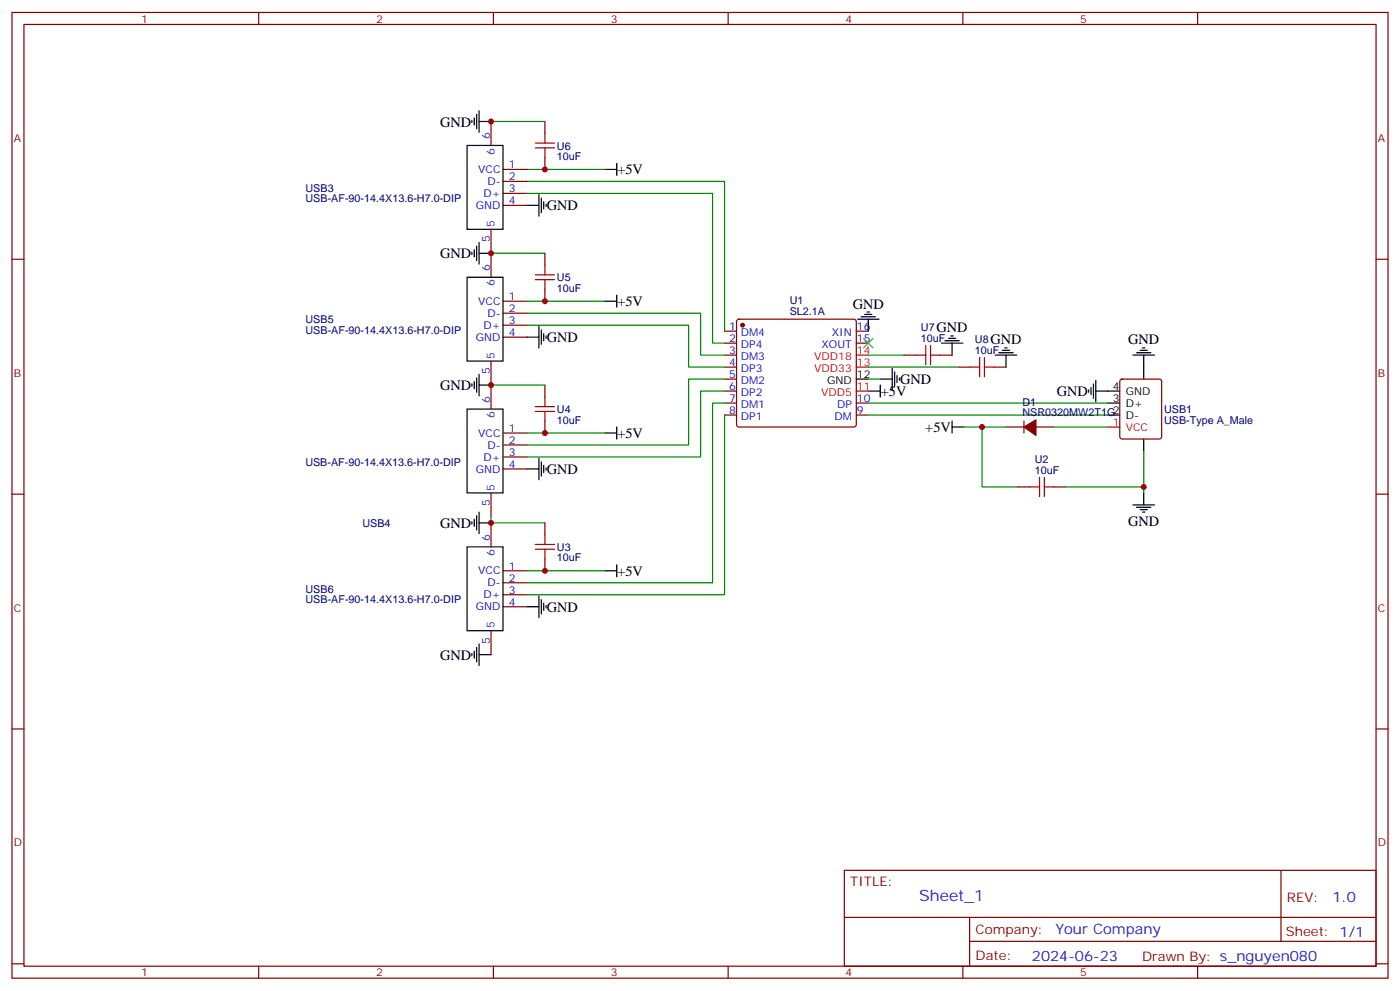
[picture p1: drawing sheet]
<svg xmlns="http://www.w3.org/2000/svg" width="412mm" height="292mm" viewBox="0 0 412 292" stroke-linecap="round" stroke-linejoin="round" font-family="sans-serif">
<g fill="none" stroke="#870000" stroke-width=".35">
<path d="M3.5 3.7h405.4v284.3h-405.4zM7.1 7.2h398.2v277.3h-398.2zM76.2 3.7v3.5M145.3 3.7v3.5M214.5 3.7v3.5M283.6 3.7v3.5M352.8 3.7v3.5M144.6 35.8v7M160.5 35.8v3.5M148.2 49.9h7M148.2 53.4h7M148.2 56.9h7"/>
<path d="M160.5 46.4v3.5M3.5 76.3h3.6M144.6 67.5v14.1M148.2 60.5h7M160.5 74.6v3.5M405.3 76.3h3.6M148.2 88.7h7M148.2 92.2h7M148.2 95.7h7M148.2 99.3h7M160.5 85.2v3.5M213.4 97.5h3.6"/>
<path d="M217.2 94.2l.5-.2h33.8l.5 .2 .2 .5v30.3l-.2 .5-.5 .2h-33.8l-.5-.2-.2-.5v-30.3zM252.2 97.5h3.6M144.6 106.3v14.1M160.5 113.4v3.5M213.4 101h3.6M213.4 104.6h3.6M213.4 108.1h3.6M213.4 111.6h3.6M213.4 115.1h3.6M213.4 118.7h3.6M252.2 101h3.6M252.2 118.7h3.6"/>
<path d="M266.3 104.6h3.6M276.9 104.6h3.6M282.2 108.1h3.6M292.8 108.1h3.5M330.1 111.8l.5-.2h10.9l.5 .2 .2 .5v16.3l-.2 .5-.5 .2h-10.9l-.5-.3-.3-.4v-16.3zM148.2 127.5h7M148.2 131h7M148.2 134.5h7M148.2 138.1h7M160.5 124v3.5M213.4 122.2h3.6M252.2 122.2h3.6"/>
<path d="M296.3 125.7h5.3M301.6 124v3.5M305.2 125.7h5.2M3.5 145.5h3.6M144.6 145.1v7.1M144.6 154v7M160.5 154v3.5M299.9 143.4h3.5M310.4 143.4h3.6M405.3 145.5h3.6M148.2 168.1h7M148.2 171.6h7"/>
<path d="M148.2 175.1h7M148.2 178.6h7M160.5 164.5v3.6M144.6 185.7v7.1M3.5 214.6h3.6M405.3 214.6h3.6M248.7 256.3h156.6v28.2h-156.6zM377.3 256.3v20.9M248.7 270.1h156.5M285.6 277.2h119.6M285.6 270.1v14.1M3.5 283.8h3.6"/>
<path d="M76.2 284.5v3.5M145.3 284.5v3.5M214.5 284.5v3.5M283.6 284.5v3.5M352.8 284.5v3.5M405.3 283.8h3.6"/>
</g>
<g fill="none" stroke="#000" stroke-width=".35">
<path d="M139 35.4v.7M139.7 34.7v2.1M140.4 33.7v4.2M141.1 32.6v6.3M141.1 35.8h3.5M137.6 42.8h10.6v24.7h-10.6zM158.7 57.3v6.3M159.5 58.3v4.3M160.2 59.4v2.1M178.2 49.9h3.5M181.7 48.1v3.5M139 74.2v.7"/>
<path d="M139.7 73.5v2.1M140.4 72.5v4.2M141.1 74.6h3.5M141.1 71.4v6.4M155.2 60.5h3.5M160.9 60.1v.7M137.6 81.6h10.6v24.7h-10.6zM155.2 99.3h3.5M158.7 96.1v6.3M159.5 97.2v4.2M160.2 98.2v2.1M160.9 98.9v.7"/>
<path d="M178.2 88.7h3.5M181.7 86.9v3.6M252.6 94h6.3M253.6 93.3h4.3M254.7 92.6h2.1M255.4 91.9h.7M255.8 94v3.5M279.4 99.6h2.1M280.1 98.9h.7M139 113v.7M139.7 112.3v2.1M140.4 111.3v4.2"/>
<path d="M141.1 110.2v6.4M141.1 113.4h3.5M252.2 111.6h3.6M255.8 115.1h3.5M259.3 111.6h3.5M259.3 113.4v3.5M262.8 108.4v6.4M263.5 109.5v4.2M264.2 110.6v2.1M264.9 111.3v.7M277.3 101h6.3M278.3 100.3h4.3"/>
<path d="M280.5 101v3.6M293.2 104.6h6.3M294.2 103.9h4.2M295.3 103.2h2.1M296 102.4h.7M296.3 104.6v3.5M320.7 114.8v.7M321.4 114.1v2.1M322.1 113v4.3M322.8 115.1h7M322.8 112v6.3M326.3 118.7h3.5"/>
<path d="M333.7 104.6h6.4M334.8 103.9h4.2M335.8 103.2h2.2M336.5 102.4h.8M336.9 104.6v7M137.6 120.4h10.6v24.7h-10.6zM155.2 138.1h3.5M158.7 134.9v6.4M159.5 136v4.2M160.2 137v2.1M160.9 137.7v.7M178.2 127.5h3.5"/>
<path d="M181.7 125.7v3.6M280.5 125.7h3.5M280.5 124v3.5M326.3 122.2h3.5M336.9 129.3v3.5M139 153.6v.7M139.7 152.9v2.1M140.4 151.8v4.3M141.1 150.8v6.3M141.1 154h3.5M333.7 148.7h6.4M334.8 149.4h4.2"/>
<path d="M335.8 150.1h2.2M336.5 150.8h.8M336.9 145.1v3.6M137.6 161h10.6v24.7h-10.6zM155.2 178.6h3.5M158.7 175.5v6.3M159.5 176.5v4.3M160.2 177.6v2.1M160.9 178.3v.7M178.2 168.1h3.5M181.7 166.3v3.5M139 192.4v.7"/>
<path d="M139.7 191.7v2.1M140.4 190.6v4.3M141.1 189.6v6.3M141.1 192.8h3.5"/>
</g>
<g fill="#870000" stroke="#870000" stroke-width=".35">
<path d="M301.6 125.7l3.6-2.1v4.6z"/>
<circle cx="218.7" cy="95.7" r=".53"/>
</g>
<path d="M252.2 115.1h3.6M252.2 108.1h3.6M252.2 104.6h3.6M326.3 125.7h3.5" fill="none" stroke="#f00" stroke-width=".35"/>
<g fill="none" stroke="#008700" stroke-width=".35">
<path d="M144.6 35.8h15.9M155.2 53.4h58.2v44.1M155.2 56.9h54.7v44.1h3.5M155.2 49.9h23M144.6 74.6h15.9M155.2 92.2h51.2v12.4h7M155.2 95.7h47.6v12.4h10.6M155.2 88.7h23M144.6 113.4h15.9M213.4 111.6h-10.6v19.4h-47.6M213.4 115.1h-7v19.4h-51.2M213.4 118.7h-3.5v52.9h-54.7"/>
<path d="M255.8 111.6h3.5M255.8 118.7h70.5M255.8 108.1h26.4M255.8 104.6h10.5M155.2 127.5h23M213.4 122.2v52.9h-58.2M255.8 122.2h70.5M284 125.7h12.3M289.3 125.7v17.7h10.6M310.4 125.7h15.9M336.9 132.8v12.3M144.6 152.2v1.8h15.9"/>
<path d="M314 143.4h22.9M155.2 168.1h23"/>
</g>
<g fill="none" stroke="#a10000" stroke-width=".35">
<path d="M160.5 39.3v2.8M157.7 42.1h5.6M157.7 43.5h5.6M160.5 43.5v2.9M160.5 78.1v2.8M157.7 80.9h5.6M157.7 82.3h5.6M160.5 82.3v2.9M157.7 119.7h5.6M160.5 116.9v2.8M269.9 104.6h2.8M272.7 101.7v5.7"/>
<path d="M274.1 104.6h2.8M274.1 101.7v5.7M285.8 108.1h2.8M288.6 105.3v5.6M290 108.1h2.8M290 105.3v5.6M157.7 121.1h5.6M160.5 121.1v2.9M160.5 157.5v2.8M303.4 143.4h2.8M306.2 140.5v5.7M307.6 143.4h2.8"/>
<path d="M307.6 140.5v5.7M157.7 160.3h5.6M157.7 161.7h5.6M160.5 161.7v2.8"/>
</g>
<path d="M254.4 99.6l2.8 2.8M257.2 99.6l-2.8 2.8" fill="none" stroke="#3c3" stroke-width=".35"/>
<g fill="#c00">
<circle cx="144.6" cy="74.6" r=".88"/>
<circle cx="144.6" cy="113.4" r=".88"/>
<circle cx="144.6" cy="154" r=".88"/>
<circle cx="289.3" cy="125.7" r=".88"/>
<circle cx="336.9" cy="143.4" r=".88"/>
<circle cx="160.5" cy="168.1" r=".88"/>
<circle cx="160.5" cy="127.5" r=".88"/>
<circle cx="160.5" cy="88.7" r=".88"/>
<circle cx="160.5" cy="49.9" r=".88"/>
<circle cx="144.6" cy="35.8" r=".88"/>
</g>
<text font-size="4.6" fill="#00f" x="270.8" y="265.3">Sheet_1</text>
<g font-size="4.2">
<text x="129.6" y="37.3">GND</text>
<text x="181.9" y="51.4">+5V</text>
<text x="161" y="61.9">GND</text>
<text x="129.6" y="76.1">GND</text>
<text x="181.9" y="90.2">+5V</text>
<text x="251.2" y="90.8">GND</text>
<text x="161" y="100.8">GND</text>
<text x="275.9" y="97.9">GND</text>
<text x="291.7" y="101.4">GND</text>
<text x="332.3" y="101.4">GND</text>
<text x="265.1" y="113.1">GND</text>
<text x="129.6" y="114.9">GND</text>
<text x="259.5" y="116.6">+5V</text>
<text x="311.3" y="116.6">GND</text>
<text x="181.9" y="129">+5V</text>
<text x="272.6" y="127.1">+5V</text>
<text x="161" y="139.6">GND</text>
<text x="129.6" y="155.4">GND</text>
<text x="332.3" y="154.8">GND</text>
<text x="181.9" y="169.5">+5V</text>
<text x="161" y="180.1">GND</text>
<text x="129.6" y="194.2">GND</text>
</g>
<g font-size="4.2" fill="#00f">
<text x="392.5" y="265.5">1.0</text>
<text x="310.9" y="275.1">Your Company</text>
<text x="304" y="282.9">2024-06-23</text>
</g>
<g font-size="3.9" fill="#800">
<text x="250.5" y="260.8">TITLE:</text>
<text x="379.1" y="265.5">REV:</text>
<text x="287.4" y="275">Company:</text>
<text x="378.7" y="275.7">Sheet: 1/1</text>
<text x="287.4" y="282.7">Date:</text>
<text x="336.4" y="282.8">Drawn By: s_nguyen080</text>
</g>
<g font-size="3.2" fill="#800">
<text x="41.6" y="6.7">1</text>
<text x="110.8" y="6.7">2</text>
<text x="179.9" y="6.7">3</text>
<text x="249.1" y="6.7">4</text>
<text x="318.2" y="6.7">5</text>
<text x="4.1" y="41.8">A</text>
<text x="405.9" y="41.8">A</text>
<text x="4.1" y="110.9">B</text>
<text x="405.9" y="110.9">B</text>
<text x="4.1" y="180.1">C</text>
<text x="405.9" y="180.1">C</text>
<text x="4.1" y="249.2">D</text>
<text x="405.9" y="249.2">D</text>
<text x="41.6" y="287.5">1</text>
<text x="110.8" y="287.5">2</text>
<text x="179.9" y="287.5">3</text>
<text x="249.1" y="287.5">4</text>
<text x="318.2" y="287.5">5</text>
</g>
<g font-size="3.2" fill="#00f">
<text x="144.3" y="41.1" transform="rotate(-90 144.3 41.1)">6</text>
<text x="145.7" y="45.5" transform="rotate(-90 145.7 45.5)">6</text>
<text x="140.9" y="50.9">VCC</text>
<text x="149.9" y="49.5">1</text>
<text x="149.9" y="53.1">2</text>
<text x="142.4" y="58">D+</text>
<text x="143.6" y="54.5">D-</text>
<text x="149.9" y="56.6">3</text>
<text x="140.2" y="61.5">GND</text>
<text x="149.9" y="60.1">4</text>
<text x="144.3" y="71.3" transform="rotate(-90 144.3 71.3)">5</text>
<text x="145.7" y="66.8" transform="rotate(-90 145.7 66.8)">5</text>
<text x="144.3" y="79.9" transform="rotate(-90 144.3 79.9)">6</text>
<text x="140.9" y="89.7">VCC</text>
<text x="145.7" y="84.4" transform="rotate(-90 145.7 84.4)">6</text>
<text x="149.9" y="88.3">1</text>
<text x="143.6" y="93.3">D-</text>
<text x="149.9" y="91.9">2</text>
<text x="149.9" y="95.4">3</text>
<text x="140.2" y="100.3">GND</text>
<text x="142.4" y="96.8">D+</text>
<text x="149.9" y="98.9">4</text>
<text x="214.8" y="97.2">1</text>
<text x="214.8" y="100.7">2</text>
<text x="218.3" y="98.9">DM4</text>
<text x="245" y="98.9">XIN</text>
<text x="252.4" y="100.7">15</text>
<text x="252.4" y="97.2">16</text>
<text x="145.7" y="105.6" transform="rotate(-90 145.7 105.6)">5</text>
<text x="214.8" y="104.2">3</text>
<text x="214.8" y="107.7">4</text>
<text x="218.3" y="102.4">DP4</text>
<text x="218.3" y="106">DM3</text>
<text x="242" y="102.4">XOUT</text>
<text x="144.3" y="110.1" transform="rotate(-90 144.3 110.1)">5</text>
<text x="214.8" y="111.3">5</text>
<text x="218.3" y="109.5">DP3</text>
<text x="218.3" y="113">DM2</text>
<text x="144.3" y="118.7" transform="rotate(-90 144.3 118.7)">6</text>
<text x="214.8" y="114.8">6</text>
<text x="214.8" y="118.3">7</text>
<text x="218.3" y="116.6">DP2</text>
<text x="252.4" y="118.3">10</text>
<text x="145.7" y="123.2" transform="rotate(-90 145.7 123.2)">6</text>
<text x="214.8" y="121.8">8</text>
<text x="218.3" y="120.1">DM1</text>
<text x="218.3" y="123.6">DP1</text>
<text x="245.8" y="123.6">DM</text>
<text x="246.6" y="120.1">DP</text>
<text x="252.4" y="121.8">9</text>
<text x="140.9" y="128.6">VCC</text>
<text x="149.9" y="127.1">1</text>
<text x="149.9" y="130.7">2</text>
<text x="142.4" y="135.6">D+</text>
<text x="143.6" y="132.1">D-</text>
<text x="149.9" y="134.2">3</text>
<text x="149.9" y="137.7">4</text>
<text x="140.2" y="139.1">GND</text>
<text x="144.3" y="148.9" transform="rotate(-90 144.3 148.9)">5</text>
<text x="145.7" y="144.4" transform="rotate(-90 145.7 144.4)">5</text>
<text x="144.3" y="159.2" transform="rotate(-90 144.3 159.2)">6</text>
<text x="145.7" y="163.7" transform="rotate(-90 145.7 163.7)">6</text>
<text x="149.9" y="167.7">1</text>
<text x="140.9" y="169.1">VCC</text>
<text x="143.6" y="172.6">D-</text>
<text x="149.9" y="171.2">2</text>
<text x="140.2" y="179.7">GND</text>
<text x="142.4" y="176.2">D+</text>
<text x="149.9" y="174.8">3</text>
<text x="149.9" y="178.3">4</text>
<text x="145.7" y="185" transform="rotate(-90 145.7 185)">5</text>
<text x="144.3" y="189.5" transform="rotate(-90 144.3 189.5)">5</text>
</g>
<g font-size="3.2" fill="#000080">
<text x="164" y="47.1">10uF</text>
<text x="164" y="44">U6</text>
<text x="90" y="59.5">USB-AF-90-14.4X13.6-H7.0-DIP</text>
<text x="90" y="56.4">USB3</text>
<text x="164" y="82.8">U5</text>
<text x="164" y="85.9">10uF</text>
<text x="232.6" y="89.5">U1</text>
<text x="90" y="95.2">USB5</text>
<text x="232.6" y="92.7">SL2.1A</text>
<text x="90" y="98.3">USB-AF-90-14.4X13.6-H7.0-DIP</text>
<text x="271.3" y="100.7">10uF</text>
<text x="271.3" y="97.5">U7</text>
<text x="287.2" y="101">U8</text>
<text x="287.2" y="104.2">10uF</text>
<text x="301.2" y="119.5">D1</text>
<text x="164" y="124.7">10uF</text>
<text x="164" y="121.6">U4</text>
<text x="301.2" y="122.6">NSR0320MW2T1G2</text>
<text x="342.9" y="124.7">USB-Type A_Male</text>
<text x="342.9" y="121.7">USB1</text>
<text x="89.9" y="137.1">USB-AF-90-14.4X13.6-H7.0-DIP</text>
<text x="304.8" y="136.3">U2</text>
<text x="304.8" y="139.5">10uF</text>
<text x="106.8" y="155.2">USB4</text>
<text x="164" y="165.3">10uF</text>
<text x="164" y="162.1">U3</text>
<text x="90" y="177.6">USB-AF-90-14.4X13.6-H7.0-DIP</text>
<text x="90" y="174.6">USB6</text>
</g>
<g font-size="3.2" fill="#f00">
<text x="239.8" y="106">VDD18</text>
<text x="252.4" y="107.7">13</text>
<text x="252.4" y="104.2">14</text>
<text x="239.8" y="109.5">VDD33</text>
<text x="241.9" y="116.6">VDD5</text>
<text x="252.4" y="114.8">11</text>
<text x="327.8" y="125.4">1</text>
<text x="331.6" y="126.8">VCC</text>
</g>
<g font-size="3.2">
<text x="243.6" y="113">GND</text>
<text x="252.4" y="111.3">12</text>
<text x="327.8" y="114.8">4</text>
<text x="327.8" y="118.3">3</text>
<text x="331.6" y="116.2">GND</text>
<text x="331.6" y="119.7">D+</text>
<text x="331.6" y="123.3">D-</text>
</g>
</svg>
